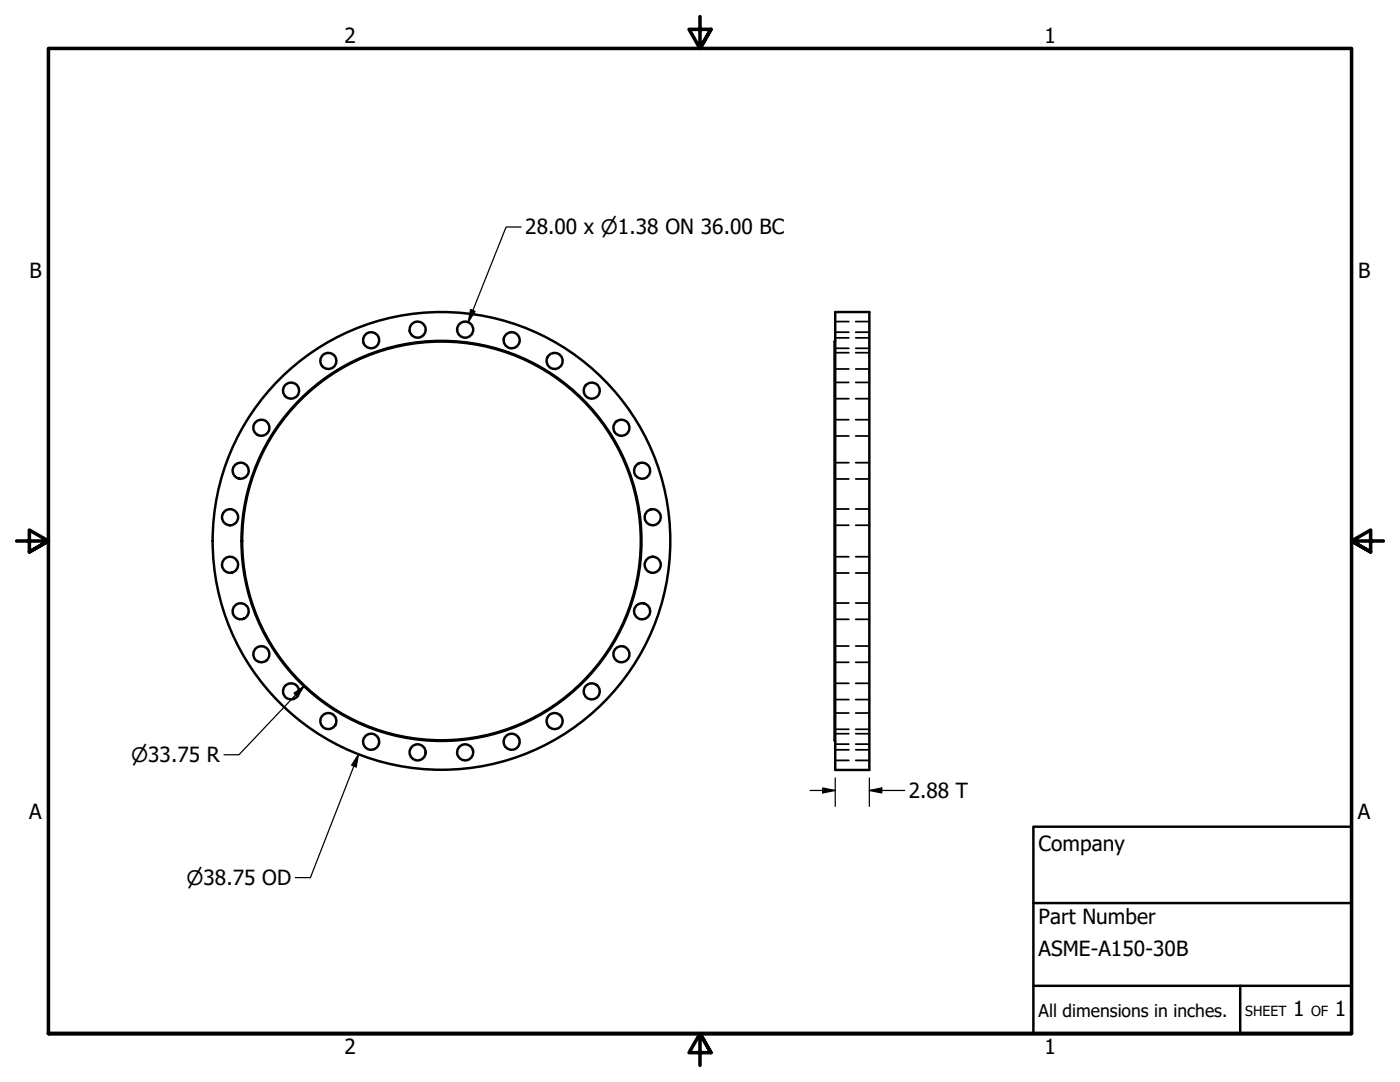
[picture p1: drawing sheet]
<svg xmlns="http://www.w3.org/2000/svg" width="279mm" height="216mm" viewBox="0 0 279 216" stroke-linecap="round" stroke-linejoin="round" font-family="sans-serif">
<!-- layer: Visible (ANSI) -->
<g fill="none" stroke="#000" stroke-width=".49">
<path d="M166.7 62.3h6.8v91.3h-6.8zM166.7 68l-.2 .2v79.5l.2 .2"/>
<circle cx="58.1" cy="77.9" r="1.61"/>
<circle cx="65.5" cy="72" r="1.61"/>
<circle cx="74.1" cy="67.9" r="1.61"/>
<circle cx="83.3" cy="65.8" r="1.61"/>
<circle cx="92.8" cy="65.8" r="1.61"/>
<circle cx="102.1" cy="67.9" r="1.61"/>
<circle cx="110.7" cy="72" r="1.61"/>
<circle cx="118.1" cy="77.9" r="1.61"/>
<circle cx="48" cy="93.9" r="1.61"/>
<circle cx="52.2" cy="85.4" r="1.61"/>
<circle cx="124" cy="85.4" r="1.61"/>
<circle cx="128.1" cy="93.9" r="1.61"/>
<circle cx="45.9" cy="112.7" r="1.61"/>
<circle cx="45.9" cy="103.2" r="1.61"/>
<circle cx="88.1" cy="107.9" r="39.8"/>
<circle cx="88.1" cy="107.9" r="39.9"/>
<circle cx="88.1" cy="107.9" r="45.7"/>
<circle cx="130.3" cy="112.7" r="1.61"/>
<circle cx="130.3" cy="103.2" r="1.61"/>
<circle cx="48" cy="122" r="1.61"/>
<circle cx="52.2" cy="130.5" r="1.61"/>
<circle cx="58.1" cy="138" r="1.61"/>
<circle cx="118.1" cy="138" r="1.61"/>
<circle cx="124" cy="130.5" r="1.61"/>
<circle cx="128.1" cy="122" r="1.61"/>
<circle cx="65.5" cy="143.9" r="1.61"/>
<circle cx="74.1" cy="148" r="1.61"/>
<circle cx="83.3" cy="150.1" r="1.61"/>
<circle cx="92.8" cy="150.1" r="1.61"/>
<circle cx="102.1" cy="148" r="1.61"/>
<circle cx="110.7" cy="143.9" r="1.61"/>
</g>
<!-- layer: Hidden (ANSI) -->
<g fill="none" stroke="#000" stroke-width=".35">
<path d="M166.7 69.5h2.7M166.7 66.3h2.7M166.7 73.6h2.7M166.7 70.4h2.7M166.7 79.6h2.7M166.7 76.3h2.7M166.7 67.4h2.7M166.7 64.2h2.7M170.8 69.5h2.7M170.8 66.3h2.7M170.8 73.6h2.7M170.8 70.4h2.7"/>
<path d="M170.8 79.6h2.7M170.8 76.3h2.7M170.8 67.4h2.7M170.8 64.2h2.7M166.7 87h2.7M166.7 83.7h2.7M166.7 95.6h2.7M166.7 92.3h2.7M170.8 87h2.7M170.8 83.7h2.7M170.8 95.6h2.7M170.8 92.3h2.7"/>
<path d="M166.7 104.8h2.7M166.7 101.6h2.7M166.7 114.3h2.7M166.7 111.1h2.7M170.8 104.8h2.7M170.8 101.6h2.7M170.8 114.3h2.7M170.8 111.1h2.7M166.7 123.6h2.7M166.7 120.3h2.7M166.7 132.2h2.7M166.7 128.9h2.7"/>
<path d="M166.7 139.6h2.7M166.7 136.3h2.7M170.8 123.6h2.7M170.8 120.3h2.7M170.8 132.2h2.7M170.8 128.9h2.7M170.8 139.6h2.7M170.8 136.3h2.7M166.7 145.5h2.7M166.7 142.3h2.7M166.7 149.6h2.7M166.7 146.4h2.7"/>
<path d="M166.7 151.7h2.7M166.7 148.5h2.7M170.8 145.5h2.7M170.8 142.3h2.7M170.8 149.6h2.7M170.8 146.4h2.7M170.8 151.7h2.7M170.8 148.5h2.7"/>
</g>
<!-- layer: Border (ANSI) -->
<path d="M139.7 3.3v6.4l-2.2-3.8h4.4l-2.2 3.8 2.2-3.8M3.3 107.9h6.4l-3.8-2.1v4.3l3.8-2.2-3.8 2.2M276.1 107.9h-6.4l3.8-2.1v4.3l-3.8-2.2 3.8 2.2M9.7 206.2v-196.5h260v196.5h-260h260M141.9 210l-2.2-3.8 2.2 3.8h-4.4l2.2-3.8v6.4" fill="none" stroke="#000" stroke-width=".71"/>
<!-- layer: Title (ANSI) -->
<path d="M206.2 165h63.5v41.2h-63.5zM206.2 196.7h63.5M206.2 180.2h63.5M247.5 196.7v9.5" fill="none" stroke="#000" stroke-width=".49"/>
<!-- layer: Dimension (ANSI) -->
<path d="M104 45.3h-3l-7.5 19M93.9 61.8l.9 .3-1.3 2.2zM58.7 138.3l2-1.5-1.3 2.2zM60.7 136.8l-13 13.8h-3M71.5 150.5l-.4 2.5-.9-.3zM71.5 150.5l-9.6 24.6h-3M161.7 157.7h5M164.2 157.2l2.5 .5-2.5 .5zM166.7 155.2v5.7M173.5 157.7l2.5-.5v1zM173.5 157.7h7.1M173.5 155.2v5.7" fill="none" stroke="#000" stroke-width=".25"/>
<g fill="#000">
<path d="M93.9 61.8l.9 .3-1.3 2.2z" fill-rule="evenodd"/>
<path d="M58.7 138.3l2-1.5-1.3 2.2z" fill-rule="evenodd"/>
<path d="M71.5 150.5l-.4 2.5-.9-.3z" fill-rule="evenodd"/>
<path d="M164.2 157.2l2.5 .5-2.5 .5z" fill-rule="evenodd"/>
<path d="M173.5 157.7l2.5-.5v1z" fill-rule="evenodd"/>
</g>
<g font-size="4.2">
<text x="68.7" y="8.6">2</text>
<text x="208.4" y="8.6">1</text>
<text x="104.8" y="46.7">28.00 x ⌀1.38 ON 36.00 BC</text>
<text x="5.9" y="55.5">B</text>
<text x="271" y="55.5">B</text>
<text x="181.4" y="159.2">2.88 T</text>
<text x="5.8" y="163.4">A</text>
<text x="271" y="163.4">A</text>
<text x="207.3" y="169.8">Company</text>
<text x="207.3" y="184.4">Part Number</text>
<text x="207.3" y="190.7">ASME-A150-30B</text>
<text x="258.1" y="202.8">1</text>
<text x="266.4" y="202.8">1</text>
<text x="68.7" y="210.3">2</text>
<text x="208.4" y="210.3">1</text>
</g>
<g font-size="4">
<text x="26.2" y="152.1">⌀33.75 R</text>
<text x="37.2" y="176.6">⌀38.75 OD</text>
</g>
<text font-size="3.5" x="207.3" y="202.9">All dimensions in inches.</text>
<g font-size="2.8">
<text x="248.5" y="202.8">SHEET</text>
<text x="261.7" y="202.8">OF</text>
</g>
</svg>
